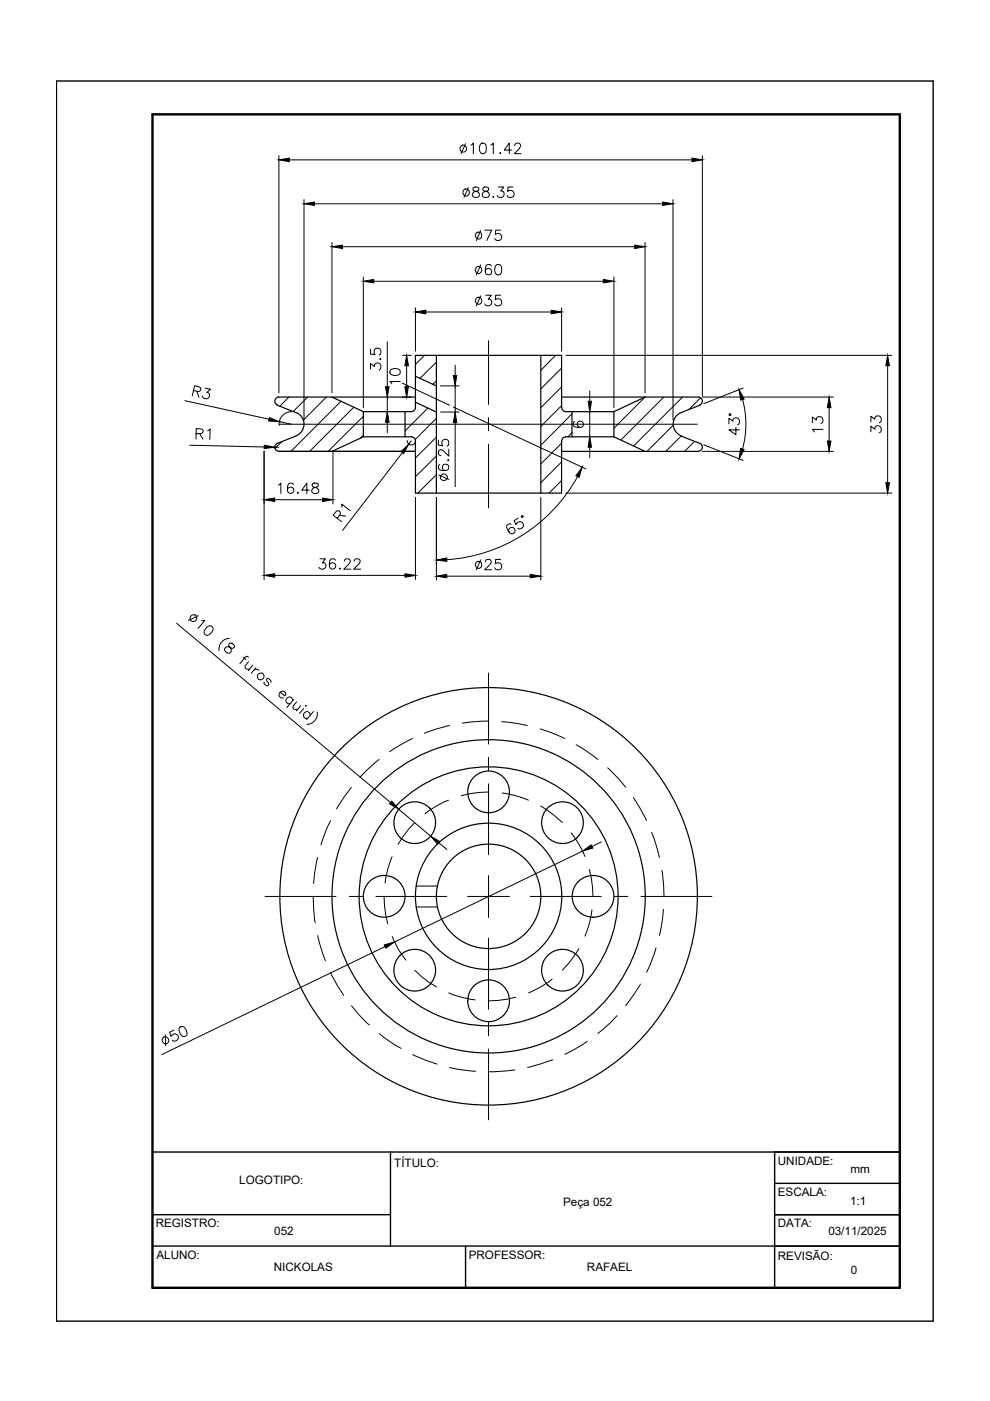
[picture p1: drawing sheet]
<svg xmlns="http://www.w3.org/2000/svg" width="210mm" height="297mm" viewBox="0 0 210 297" stroke-linecap="round" stroke-linejoin="round" font-family="sans-serif">
<!-- layer: CONTORNO 1 -->
<g fill="none" stroke="#000" stroke-width=".25">
<path d="M88.1 79.8l4.4 2M92.5 75.3v29.2M114.7 75.3v29.2M58.8 85.9l4 1.6M58.8 94a.87 .87 0 0 0-.5 1 .87 .87 0 0 0 .8 .7M59.1 95.7h29M59.1 84.2h29M59.1 84.2a.87 .87 0 0 0-.8 .7 .87 .87 0 0 0 .5 1M62.8 92.4l-4 1.6M62.8 87.5a2.65 2.65 0 0 1 1.7 2.4 2.65 2.65 0 0 1-1.7 2.5M70.4 84.2l6.6 3.1M77 92.6h10.2a.87 .87 0 0 1 .9 .9v11h31v-11"/>
<path d="M77 87.3v5.3M77 92.6l-6.6 3.1M85.9 87.3v5.3M88.1 84.2v-8.9h31v11.1M88.1 86.4a.87 .87 0 0 1-.9 .9h-10.2M88.1 84.2v2.2M88.1 85.3l4.4 2.1M119.1 84.2h28.9a.87 .87 0 0 1 .9 .7 .87 .87 0 0 1-.5 1M119.1 86.4a.87 .87 0 0 0 .9 .9M120 87.3h10.2M120 92.6h10.2M120 92.6a.87 .87 0 0 0-.9 .9"/>
<path d="M130.2 87.3v5.3M130.2 92.6l6.6 3.1M136.8 84.2l-6.6 3.1M144.4 92.4l4 1.6M144.4 87.5a2.65 2.65 0 0 0-1.7 2.4 2.65 2.65 0 0 0 1.7 2.5M148.4 85.9l-4 1.6M148.4 94a.87 .87 0 0 1 .5 1 .87 .87 0 0 1-.9 .7h-28.9"/>
<circle cx="87.9" cy="174.4" r="4.4"/>
<circle cx="103.6" cy="167.9" r="4.4"/>
<circle cx="119.3" cy="174.4" r="4.4"/>
<circle cx="81.5" cy="190" r="4.4"/>
<circle cx="103.6" cy="190" r="44.3"/>
<circle cx="103.6" cy="190" r="33.2"/>
<circle cx="103.6" cy="190" r="27.5"/>
<circle cx="103.6" cy="190" r="15.5"/>
<circle cx="103.6" cy="190" r="11.1"/>
<circle cx="125.7" cy="190" r="4.4"/>
<circle cx="87.9" cy="205.7" r="4.4"/>
<circle cx="103.6" cy="212.2" r="4.4"/>
<circle cx="119.3" cy="205.7" r="4.4"/>
</g>
<!-- layer: TRACEJADA -->
<g fill="none" stroke="#000" stroke-width=".21">
<path d="M87.4 156.6l-4.8 2.8M95.3 153.8l-2.7 .7-2.6 1M103.6 152.9l-3.7 .2-1.9 .2M106.3 153l3.5 .4 2 .4M114.5 154.5l2.5 .8 2.7 1.3M122.2 157.9l1.4 .8 3.1 2.3M70.1 174l-.8 1.5-1.2 3.6M74.5 166.9l-1.6 2.1-1.5 2.5M80.4 161l-4.1 3.8M87.9 174.4l-1.3 1.4-2.2 3.2M95.1 169.7a18.5 18.5 0 0 0-5 2.8M103.6 167.9a22.2 22.2 0 0 0-5.8 .8"/>
<path d="M106.5 168.1a19.6 19.6 0 0 1 5.5 1.6M114.6 170.9a23.9 23.9 0 0 1 4.6 3.5M121.1 176.6a20.3 20.3 0 0 1 2.9 5M128.8 162.8l2.4 2.3 1.5 1.8M134.3 169.1l2.8 4.8M138.2 176.5l.5 1.4 1.1 3.9M66.4 190.1l.4 5.6M67.3 181.8l-.6 3.3-.2 2.2M67.3 198.4l1.7 5.3M81.4 190.1l.4 3.8 .4 1.9M83.1 181.6a20.4 20.4 0 0 0-1.5 5.6M83.2 198.6a18.5 18.5 0 0 0 2.8 5"/>
<path d="M88.3 192.3h4.4M88.3 187.9h4.4M125 184.3l.4 1.9 .3 3.9M125.5 192.9a19.4 19.4 0 0 1-1.5 5.6M140.3 184.5l.4 3.1 .1 2.5M140.7 192.8l-.3 2.2-.6 3.3M70.1 206.2l1.5 2.8 1.3 2.1M74.5 213.3l1.5 1.7 2.3 2.3M80.4 219.1l3.2 2.3 1.4 .9M88 205.7l2.9 2.5 1.6 1M95.2 210.5a20.4 20.4 0 0 0 5.5 1.5M109.3 211.4a22.2 22.2 0 0 1-5.7 .8"/>
<path d="M117.1 207.6a20.3 20.3 0 0 1-5 2.9M122.8 201.1a22.4 22.4 0 0 1-3.6 4.6M130.8 215.3l-1.4 1.5-2.6 2.3M135.8 208.6l-3.1 4.6M139.1 201l-1.3 3.6-.7 1.5M87.5 223.6l2.7 1.2 2.5 .8M95.3 226.3l2.1 .5 3.4 .3M109.2 226.9l-5.6 .3M117.2 224.7l-5.3 1.6M124.5 220.8l-3.1 1.9-1.7 .8"/>
</g>
<!-- layer: CENTRO -->
<g fill="none" stroke="#000" stroke-width=".21">
<path d="M103.6 72.2v13.6M59.3 89.9h88.6M85.3 81.2l10 4.7M103.6 88.5v2.8M103.6 94.2v13.5M103.6 142.7v15.1M103.6 160.6v2.8M103.6 166.2v15M56.2 190.1h15M74.1 190.1h2.8M79.7 190.1h15M99.1 190.1h8.9"/>
<path d="M103.6 185.7v8.8M103.6 198.9v15.1M112.4 190.1h15.1M130.3 190.1h2.8M135.9 190.1h15M103.6 216.8v2.8M103.6 222.4v15"/>
</g>
<!-- layer: HACHURA -->
<g fill="none" stroke="#000" stroke-width=".21">
<path d="M90 75.3l-1.9 1.9M92.5 76.8l-3.4 3.4M117.8 75.3l-3.1 3.2M119.1 78l-4.4 4.5M59.8 93.6l-1.5 1.5M61.2 84.2l-1.9 1.9M65.2 84.2l-3 3M69.2 84.2l-4.9 4.9M72.3 85.1l-10.6 10.6M75 86.3l-9.4 9.4M77 88.3l-7.4 7.4M77 92.3l-.6 .6"/>
<path d="M86 87.3l-.1 .1M90.7 86.5l-4.8 4.9M92.5 88.7l-4.5 4.5M92.5 80.8l-.7 .7M92.5 92.7l-4.4 4.4M92.5 96.7l-4.4 4.4M119.1 86l-4.4 4.4M119.1 82l-4.4 4.4M119.1 94l-4.4 4.4M119.1 97.9l-4.4 4.4M121.3 87.7l-6.6 6.7M136.8 84.2l-6.6 6.6"/>
<path d="M140.7 84.2l-9.1 9.1M142.7 90.2l-5.5 5.5M144.4 92.4l-3.2 3.3M144.7 84.2l-10.3 10.4M147.3 93.6l-2.2 2.1M148.5 84.4l-2.4 2.4M92.5 100.7l-3.9 3.8M119.1 101.9l-2.7 2.6"/>
</g>
<!-- layer: COTA -->
<g fill="none" stroke="#000" stroke-width=".21">
<path d="M59.1 33v50.3M61.3 33.9h85.4M148.9 33v51M64.5 42.3v46.8M66.7 43.2h73.8M70.4 51.4v31.9M72.6 52.3h62M77 58.7v27.7M79.2 59.6h48.7M130.2 58.7v27.7M136.8 51.4v31.9M142.7 42.3v46.8"/>
<path d="M82.1 72.5v9.5M85.3 75.3h1.9M88.1 65.3v9.2M90.3 66.2h26.6M96.5 77.4v2.2M119.1 65.3v9.2M120 75.3h69.1M188.2 77.5v24.8M39.2 84.9l17.9 4M40.2 94.4l15.8 .4M41 82.8l1.3 .2 .2-.3v-.4l-.4-.3-.8-.2-.5 2.1M41.6 91.9h.9l.5-.1a.51 .51 0 0 0-.1-.8l-1.3-.1v2.2"/>
<path d="M41.7 83l.5 1.2M42.3 91.9l.7 1.2M43.5 82.3l1.1 .2-.8 .7a.74 .74 0 0 1 .5 1.2 .74 .74 0 0 1-1.3-.1l-.1-.3M44 91.3l.6-.3-.1 2.2M56 95.7v27.2M58.2 94.8h.9M59.2 89.4l2.6 .5M61.9 87.3a2.65 2.65 0 0 0-2.7 2.9M70.6 95.7v11.1M82.1 84.2v3.1M82.1 89.5v2.2M85.3 96l-12.7 16.5"/>
<path d="M86.3 93.4a.87 .87 0 0 0 .9 .9 .87 .87 0 0 0 .9-.8M87.2 93.5l-.6 .7M93.4 81.8h4M93.4 87.4h4M96.1 86.3l28.1 13.1M96.5 81.8v5.6M96.5 89.6v13.6M125 82.9v2.2M125 94.8v2.3M148.9 84.2h27.8M148.9 95.7h27.8M149.2 94.3l8.4 3.3"/>
<path d="M157.4 84.7a20 20 0 0 1 0 10.5M157.6 82.3l-8.4 3.3M58.2 105.9h10.2M71.5 109.9l.6-.8a.53 .53 0 0 0-.2-.8l-.7 .2-.6 .7 1.8 1.4M72 109.3l1.3 .1M72.5 107.6v-.7l1.7 1.3M88.1 105.4v17.5M92.5 105.4v17.6M108.4 111.2a.65 .65 0 0 0-.7 0 .65 .65 0 0 0-.3 .7 1.79 1.79 0 0 0 1.1 1.3 .68 .68 0 0 0 .7-.8 .68 .68 0 0 0-.9-.5 .68 .68 0 0 0-.4 .9M109.9 109.8l-.9 .6 .4 .8a.78 .78 0 0 1 1-.6 .78 .78 0 0 1 .5 1.1 .78 .78 0 0 1-1.1 .3M114.7 105.4v17.6M120 104.5h69.1"/>
<path d="M122.5 101a34.1 34.1 0 0 1-27.7 17.7M37.5 132.2l45.3 38M42 130.5l-2.1 1.1M42.7 131.6h.7l-1.4 1.7M43.8 133.1l.4-.4a.71 .71 0 0 1 .7 .1 .71 .71 0 0 1 .3 .8 2.06 2.06 0 0 1-1.3 1.1 .71 .71 0 0 1-.6-.9zM48.5 136.6l.1 .4a.93 .93 0 0 1 .2 1.4 .77 .77 0 0 1-1-.2 .77 .77 0 0 1 .1-1 1.23 1.23 0 0 1 1.4 .3l.4-.3a.76 .76 0 0 0-1-.8zM48.6 135.4a2.28 2.28 0 0 0-2.2 2.6M51.6 139.3l.5 .6M52.7 139.3l-.4-.2-.3 .2-1.1 1.4M58.2 122h27.7M94.7 122.2h17.7M52.7 140.3l-.8 1.1 .3 .4h.7"/>
<path d="M53.6 141l-1 1.2M53.8 142.1a.71 .71 0 0 1 1.1 0M54.3 141.6l-1 1.1M56 144.6a.62 .62 0 0 0 .3 .7 .62 .62 0 0 0 .7-.1l-.1-.4-.4-.6v-.3a.7 .7 0 0 1 .9 .8M59.4 146.8l1 .8a.68 .68 0 0 0-.4-1.1 .68 .68 0 0 0-.8 .7 .69 .69 0 0 0 .9 .8M62 148.5a.7 .7 0 0 0-.7-.7 .7 .7 0 0 0-.6 .8 .7 .7 0 0 0 .8 .6M62.3 148.3l-1.5 1.7M62.9 148.8l-.8 1.2 .3 .4h.7M63.8 149.6l-.9 1.1M64.4 150.2l-.9 1M64.8 149.6l.1-.1v.2zM65.8 151.7a.71 .71 0 0 0-.8-.8 .71 .71 0 0 0-.6 .8 .71 .71 0 0 0 .8 .6"/>
<path d="M66.4 150.9l-1.4 1.7M67.3 151a2.27 2.27 0 0 1-2.2 2.6M84.5 171.6l6.8 5.7M93 178.7l1.7 1.4M127.5 178.5l-2 1M123.5 180.5l-39.9 19.2M35 219.4l.1 2.3M36.9 218.4l-.9 .4 .3 .9a.78 .78 0 0 1 1-.5 .78 .78 0 0 1 .4 1.1 .78 .78 0 0 1-1.1 .2M38.2 217.7l.6-.1a1.76 1.76 0 0 1 .8 1.8 .74 .74 0 0 1-1 .2 1.84 1.84 0 0 1-.6-1.6zM81.6 200.7l-47.3 22.9"/>
<circle cx="110.7" cy="109.5" r=".19"/>
<circle cx="41" cy="131" r=".74"/>
<circle cx="55.3" cy="143.4" r=".74"/>
<circle cx="35.1" cy="220.5" r=".74"/>
</g>
<g fill="#000" stroke="#000" stroke-width=".21">
<path d="M59.1 33.9l2.2-.4v.8zM146.7 33.5l2.2 .4-2.2 .4zM64.5 43.2l2.2-.4v.7zM70.4 52.3l2.2-.3v.7zM77 59.6l2.2-.3v.7zM127.9 59.3l2.3 .3-2.3 .4zM134.6 52l2.2 .3-2.2 .4zM140.5 42.8l2.2 .4-2.2 .3zM86.2 75.3l.4 2.2h-.8zM88.1 66.2l2.2-.4v.7zM96.1 79.6h.7l-.3 2.2zM116.9 65.8l2.2 .4-2.2 .3z"/>
<path d="M188.2 75.3l.4 2.2h-.8zM56 94.4l2.2 .4-2.2 .3zM57.1 88.5l2.1 .9-2.2-.1zM82.1 87.3l.4 2.2h-.8zM85 95.7l1.6-1.5-1 2zM96.5 87.4l.3 2.2h-.7zM124.7 85.1h.7l-.4 2.2zM125 92.6l.4 2.2h-.7zM156.7 82.6l1.1 2-.8 .2zM157 95.1l.8 .2-1.1 2zM175.8 84.2l.4 2.2h-.8zM175.4 93.5h.8l-.4 2.2z"/>
<path d="M56 105.9l2.2-.3v.7zM68.4 105.6l2.2 .3-2.2 .4zM92.5 118.7l2.2-.4v.7zM123.4 99l-.6 2.2-.7-.3zM187.8 102.3h.8l-.4 2.2zM56 122l2.2-.3v.7zM85.9 121.7l2.2 .3-2.2 .4zM92.5 122.2l2.2-.4v.7zM112.4 121.8l2.3 .4-2.3 .3zM83.1 169.9l1.4 1.7-1.9-1.2zM91.3 177.3l1.9 1.1-.4 .6zM123.5 180.5l1.8-1.4 .4 .7z"/>
<path d="M81.5 200.3l2.1-.6-1.8 1.3z"/>
</g>
<!-- layer: CONTORNO 2 -->
<path d="M12 17.2h185.9v262.9h-185.9zM32.3 257.5h50.5M32.3 244.2h158.5M82.8 244.2v20M164.2 257.5h26.6M164.2 250.9h26.6M164.2 244.2v28.8M32.3 264.2h158.5M98.7 264.2v8.8" fill="none" stroke="#000" stroke-width=".3"/>
<!-- layer: CONTORNO 3 -->
<path d="M32.3 24.2h158.5v248.8h-158.5z" fill="none" stroke="#000" stroke-width=".51"/>
<g font-size="5.7">
<text x="96.3" y="33.9">101.42</text>
<text x="99.5" y="59.6">60</text>
<text x="66.3" y="122.1">36.22</text>
</g>
<g font-size="5.3">
<text x="97" y="43">88.35</text>
<text x="99.5" y="52.2">75</text>
<text x="99.5" y="66">35</text>
<text x="81.5" y="79.7" transform="rotate(-90 81.5 79.7)">3.5</text>
<text x="85.7" y="82.5" transform="rotate(-90 85.7 82.5)">10</text>
<text x="157.7" y="93.5" transform="rotate(-90 157.7 93.5)">43°</text>
<text x="175.3" y="92.8" transform="rotate(-90 175.3 92.8)">13</text>
<text x="187.7" y="93.1" transform="rotate(-90 187.7 93.1)">33</text>
<text x="57.9" y="105.8">16.48</text>
<text x="96" y="103" transform="rotate(-90 96 103)">6.25</text>
<text x="99.5" y="122.1">25</text>
</g>
<text font-size="4" x="120.3" y="91.7">6</text>
<g font-size="2.5">
<text x="50.7" y="251">LOGOTIPO:</text>
<text x="83.6" y="247.4">TÍTULO:</text>
<text x="164.9" y="246.9">UNIDADE:</text>
<text x="180.3" y="248.6">mm</text>
<text x="119.4" y="255.7">Peça 052</text>
<text x="164.9" y="253.6">ESCALA:</text>
<text x="180.2" y="255.5">1:1</text>
<text x="33" y="260.3">REGISTRO:</text>
<text x="58.2" y="261.9">052</text>
<text x="164.9" y="260.2">DATA:</text>
<text x="175.6" y="261.9">03/11/2025</text>
<text x="33.2" y="266.9">ALUNO:</text>
<text x="58.1" y="269.5">NICKOLAS</text>
<text x="99.4" y="266.9">PROFESSOR:</text>
<text x="124.4" y="269.5">RAFAEL</text>
<text x="164.9" y="267.2">REVISÃO:</text>
<text x="180.4" y="270">0</text>
</g>
</svg>
